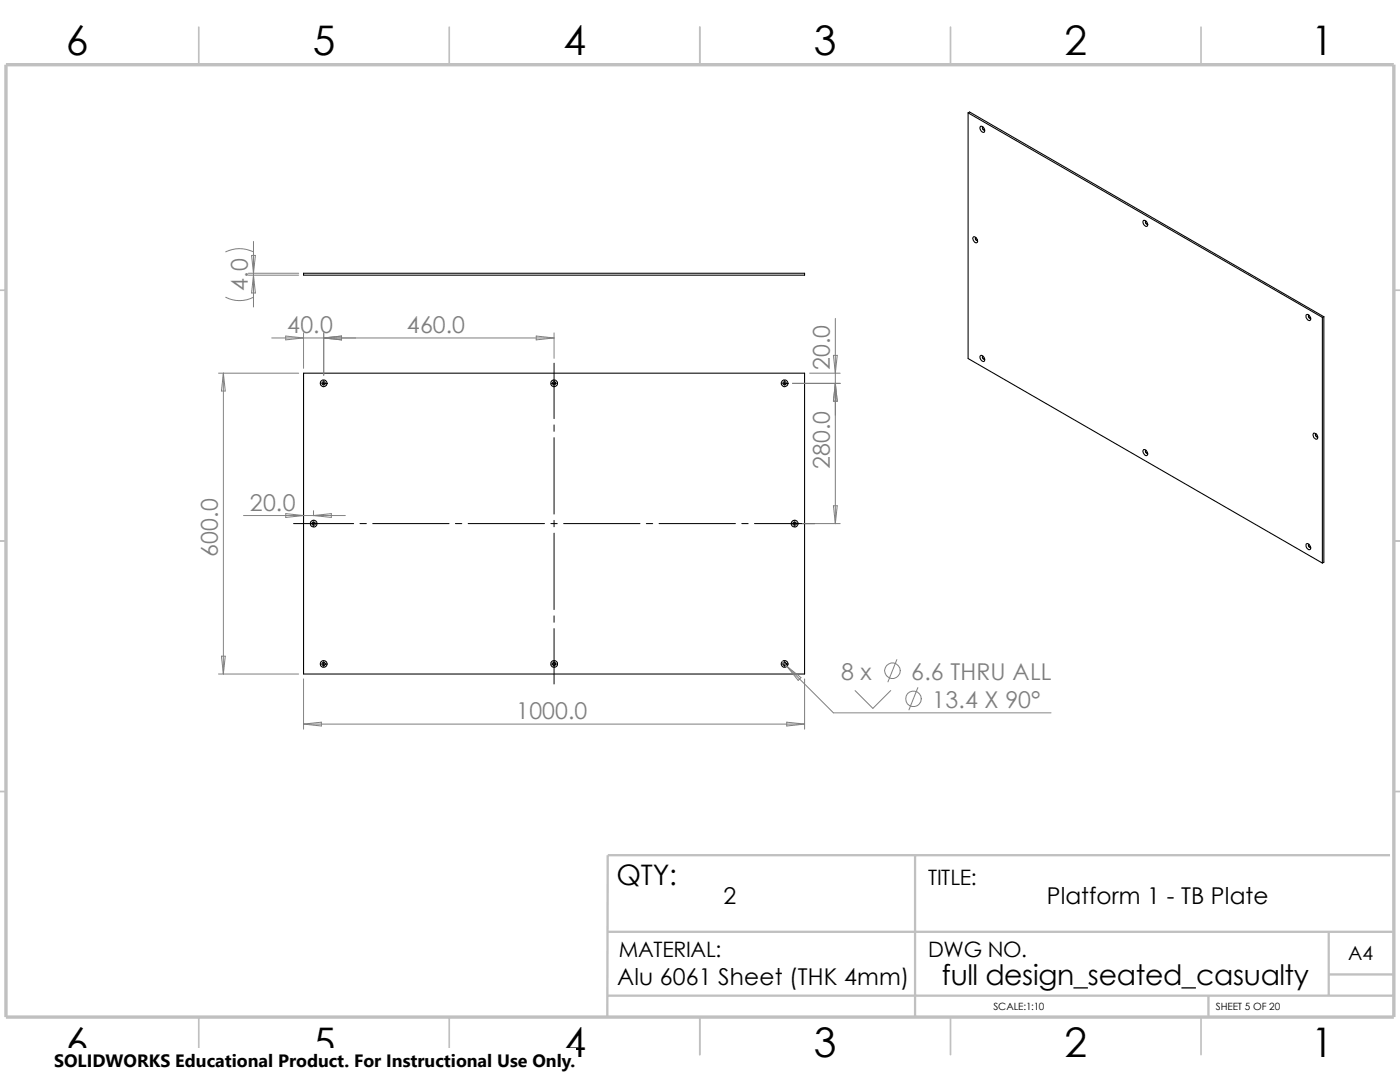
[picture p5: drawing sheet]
<svg xmlns="http://www.w3.org/2000/svg" width="279mm" height="216mm" viewBox="0 0 279 216" stroke-linecap="round" stroke-linejoin="round" font-family="sans-serif">
<g fill="none" stroke="#c0c0c0" stroke-width=".34">
<path d="M39.7 5.4v7.5M89.7 5.4v7.5M139.7 5.4v7.5M189.7 5.4v7.5M239.7 5.4v7.5M-.1 57.9h1.3M278.2 57.9h1.2M-.1 107.9h1.3M278.2 107.9h1.2M-.1 157.9h1.3M278.2 157.9h1.2M39.7 202.9v7.5"/>
<path d="M89.7 202.9v7.5M139.7 202.9v7.5M189.7 202.9v7.5M239.7 202.9v7.5"/>
</g>
<path d="M182.6 170.6v32.3M277.4 170.6h-156.1l-.1 32.3M121.2 198.7h157M121.2 185.9h156.7M241.2 198.7v4.2M265.2 194.4h13M265.2 185.9v12.8" fill="none" stroke="#c0c0c0" stroke-width=".47"/>
<path d="M1.2 12.9h277v190h-277z" fill="none" stroke="#c0c0c0" stroke-width=".68" stroke-linecap="butt"/>
<g fill="none" stroke="#000" stroke-width=".21">
<path d="M193.2 22.5v49l70.7 40.9M193.2 22.5l70.7 40.8M193.2 22.5l.3-.1 70.7 40.8M195.7 25.2a.77 .77 0 0 1 .7 .4 .77 .77 0 0 1-.1 .8 .83 .83 0 0 1-.6-1.2zM196.1 25.4a.38 .38 0 0 0 .4 .5M196.2 25.4a.33 .33 0 0 0-.1 .4 .33 .33 0 0 0 .4 .1M60.6 54.5h100v.4h-100zM194.2 47.3a.73 .73 0 0 1 .7 .3 .73 .73 0 0 1 .1 .8 .76 .76 0 0 1-.8-1.1zM194.7 47.4a.36 .36 0 0 0 0 .4 .36 .36 0 0 0 .4 .2M194.8 47.4a.3 .3 0 0 0-.1 .4 .3 .3 0 0 0 .4 .1M228.2 44a.71 .71 0 0 1 .7 .4 .71 .71 0 0 1 0 .8 .86 .86 0 0 1-.7-1.2zM229 44.7a.3 .3 0 0 1-.4-.2 .3 .3 0 0 1 .1-.3 .33 .33 0 0 0 0 .3 .33 .33 0 0 0 .3 .2"/>
<path d="M60.6 74.5h100v60h-100zM195.7 71a.74 .74 0 0 1 .7 .3 .74 .74 0 0 1-.1 .8 .81 .81 0 0 1-.6-1.1zM196.1 71.1l.1 .4 .3 .2M196.2 71.1a.33 .33 0 0 0-.1 .4 .33 .33 0 0 0 .4 .1M260.7 62.8a.71 .71 0 0 1 .7 .4 .71 .71 0 0 1 0 .8 .9 .9 0 0 1-.7-1.2zM261.2 62.9a.46 .46 0 0 0 .3 .6M261.2 62.9a.32 .32 0 0 0 0 .4 .32 .32 0 0 0 .3 .2M263.9 63.3v49.1M264.2 63.2l-.3 .1M264.2 63.2v49l-.3 .2M228.2 89.8a.66 .66 0 0 1 .7 .3 .66 .66 0 0 1-.1 .8l-.2-.1a.89 .89 0 0 1-.4-1zM229 90.4a.3 .3 0 0 1-.4-.1 .3 .3 0 0 1 .1-.4 .33 .33 0 0 0 0 .3 .33 .33 0 0 0 .3 .2"/>
<path d="M262.1 86.5a.66 .66 0 0 1 .8 .3 .66 .66 0 0 1-.2 .8 .82 .82 0 0 1-.6-1.1zM262.6 86.6a.4 .4 0 0 0 .3 .6M262.6 86.6a.33 .33 0 0 0 0 .4 .33 .33 0 0 0 .4 .1M260.7 108.5a.71 .71 0 0 1 .7 .4 .71 .71 0 0 1 0 .8 .86 .86 0 0 1-.7-1.2zM261.2 108.6a.46 .46 0 0 0 .3 .6M261.2 108.6a.32 .32 0 0 0 0 .4 .32 .32 0 0 0 .3 .2"/>
<circle cx="64.6" cy="76.5" r=".32"/>
<circle cx="64.6" cy="76.5" r=".67"/>
<circle cx="110.6" cy="76.5" r=".67"/>
<circle cx="110.6" cy="76.5" r=".32"/>
<circle cx="156.6" cy="76.5" r=".67"/>
<circle cx="156.6" cy="76.5" r=".32"/>
<circle cx="62.6" cy="104.5" r=".33"/>
<circle cx="62.6" cy="104.5" r=".67"/>
<circle cx="158.6" cy="104.5" r=".68"/>
<circle cx="158.6" cy="104.5" r=".33"/>
<circle cx="64.6" cy="132.5" r=".33"/>
<circle cx="64.6" cy="132.5" r=".67"/>
<circle cx="110.6" cy="132.5" r=".67"/>
<circle cx="110.6" cy="132.5" r=".33"/>
<circle cx="156.6" cy="132.5" r=".67"/>
<circle cx="156.6" cy="132.5" r=".33"/>
</g>
<g fill="none" stroke="#808080" stroke-width=".2">
<path d="M45 50.2a6.4 6.4 0 0 1 5.6 0M45 59.3a6 6 0 0 0 5.6 0M49.6 54.9h10M49.6 54.5h10M50.2 51h.8l-.4 3.5zM50.6 48.2v13.1M50.6 54.9l.4 3.6h-.8zM43.6 74.5h16M44.6 74.5v60M44.6 74.5l.4 3.5h-.8zM54.2 67.4h56.4M57 67.1l3.6 .3-3.6 .4z"/>
<path d="M60.6 66.4v7.1M64.6 67.4l3.6-.3v.7zM64.6 66.4v8.5M107 67.1l3.6 .3-3.6 .4zM110.6 66.4v5.1M158.2 76.5h9.5M161.6 74.5h6.1M166.3 70.9h.8l-.4 3.6zM166.7 63.5v41M166.7 76.5l.4 3.6h-.8zM48.6 102.9h20.3M57 102.5l3.6 .4-3.6 .4z"/>
<path d="M62.6 101.9v1M62.6 102.9l3.5-.4v.8zM160.1 104.5h7.6M166.3 100.9h.8l-.4 3.6zM43.6 134.5h16M44.2 130.9h.8l-.4 3.6zM60.6 135.5v10M156.1 132l1 1M157.1 133l2.8 2.2-.6 .6zM157.1 133l9.2 9.2h43.5M160.6 135.5v10M170.6 137.8l3.6 3.6 3.6-3.6"/>
<path d="M179 131.6l-1.8 4.5M183.2 137.2l-1.8 4.4M60.6 144.5l3.5-.4v.8zM60.6 144.5h100M157 144.1l3.6 .4-3.6 .4z"/>
<circle cx="178.1" cy="133.8" r="1.55"/>
<circle cx="182.3" cy="139.4" r="1.56"/>
</g>
<g fill="none" stroke="#000" stroke-width=".2">
<path d="M64 76.5h.1M64.3 76.5h.6M64.6 75.9v.1M64.6 76.2v.6M64.6 77h.1M65.1 76.5h.1M110 76.5h.1M110.3 76.5h.5M110.6 72.5v11M111.1 76.5h.1M156 76.5h.1M156.3 76.5h.5"/>
<path d="M156.6 75.9v.1M156.6 76.2v.6M156.6 77h.1M157.1 76.5h.1M110.6 84.8v1.3M110.6 87.3v15.3M58.6 104.5h12M62.6 103.9v.1M62.6 104.2v.5M62.6 105v.1M71.8 104.5h1.3M74.4 104.5h15.2"/>
<path d="M90.9 104.5h1.3M93.4 104.5h15.3M109.9 104.5h1.3M110.6 103.8v1.3M110.6 106.4v15.2M112.5 104.5h15.2M129 104.5h1.3M131.5 104.5h15.3M148 104.5h1.3M150.6 104.5h12M158.6 103.9v.1M158.6 104.2v.5"/>
<path d="M158.6 105v.1M64 132.5h.1M64.3 132.5h.6M64.6 131.9v.1M64.6 132.2v.5M64.6 133v.1M65.1 132.5h.1M110 132.5h.1M110.3 132.5h.5M110.6 122.9v1.3M110.6 125.4v11.1M111.1 132.5h.1"/>
<path d="M156 132.5h.1M156.3 132.5h.5M156.6 131.9v.1M156.6 132.2v.5M156.6 133v.1M157.1 132.5h.1"/>
</g>
<path d="M10.8 209.2h104.1v6.7h-104.1z" fill="#fff"/>
<g font-size="8.1">
<text x="13.2" y="10.9">6</text>
<text x="62.4" y="10.9">5</text>
<text x="112.4" y="10.9">4</text>
<text x="162.4" y="10.9">3</text>
<text x="212.4" y="10.9">2</text>
<text x="261.7" y="10.9">1</text>
<text x="13.2" y="210.9">6</text>
<text x="62.4" y="210.9">5</text>
<text x="112.4" y="210.9">4</text>
<text x="162.4" y="210.9">3</text>
<text x="212.4" y="210.9">2</text>
<text x="261.7" y="210.9">1</text>
</g>
<g font-size="5.6">
<text x="123" y="176.7">QTY:</text>
<text x="188" y="196.5">full design_seated_casualty</text>
</g>
<g font-size="4.6" fill="#808080">
<text x="49.5" y="58" transform="rotate(-90 49.5 58)">4.0</text>
<text x="57.3" y="66.5">40.0</text>
<text x="81.2" y="66.5">460.0</text>
<text x="165.6" y="73.9" transform="rotate(-90 165.6 73.9)">20.0</text>
<text x="165.6" y="93.6" transform="rotate(-90 165.6 93.6)">280.0</text>
<text x="49.9" y="101.9">20.0</text>
<text x="43.5" y="111.1" transform="rotate(-90 43.5 111.1)">600.0</text>
<text x="167.9" y="135.6">8 x</text>
<text x="181.9" y="135.6">6.6 THRU ALL</text>
<text x="103" y="143.6">1000.0</text>
<text x="186.1" y="141.2">13.4 X 90°</text>
</g>
<g font-size="4.6">
<text x="144.4" y="180.4">2</text>
<text x="208.9" y="180.4">Platform 1 - TB Plate</text>
<text x="123.1" y="196.5">Alu 6061 Sheet (THK 4mm)</text>
</g>
<g font-size="4.2">
<text x="185.2" y="176.7">TITLE:</text>
<text x="123.5" y="191">MATERIAL:</text>
<text x="185.2" y="191">DWG NO.</text>
</g>
<text font-size="3.9" x="269.1" y="191.5">A4</text>
<text font-size="3.6" x="10.8" y="213">SOLIDWORKS Educational Product. For Instructional Use Only.</text>
<g font-size="2">
<text x="198.2" y="201.6">SCALE:1:10</text>
<text x="242.7" y="201.6">SHEET 5 OF 20</text>
</g>
</svg>
